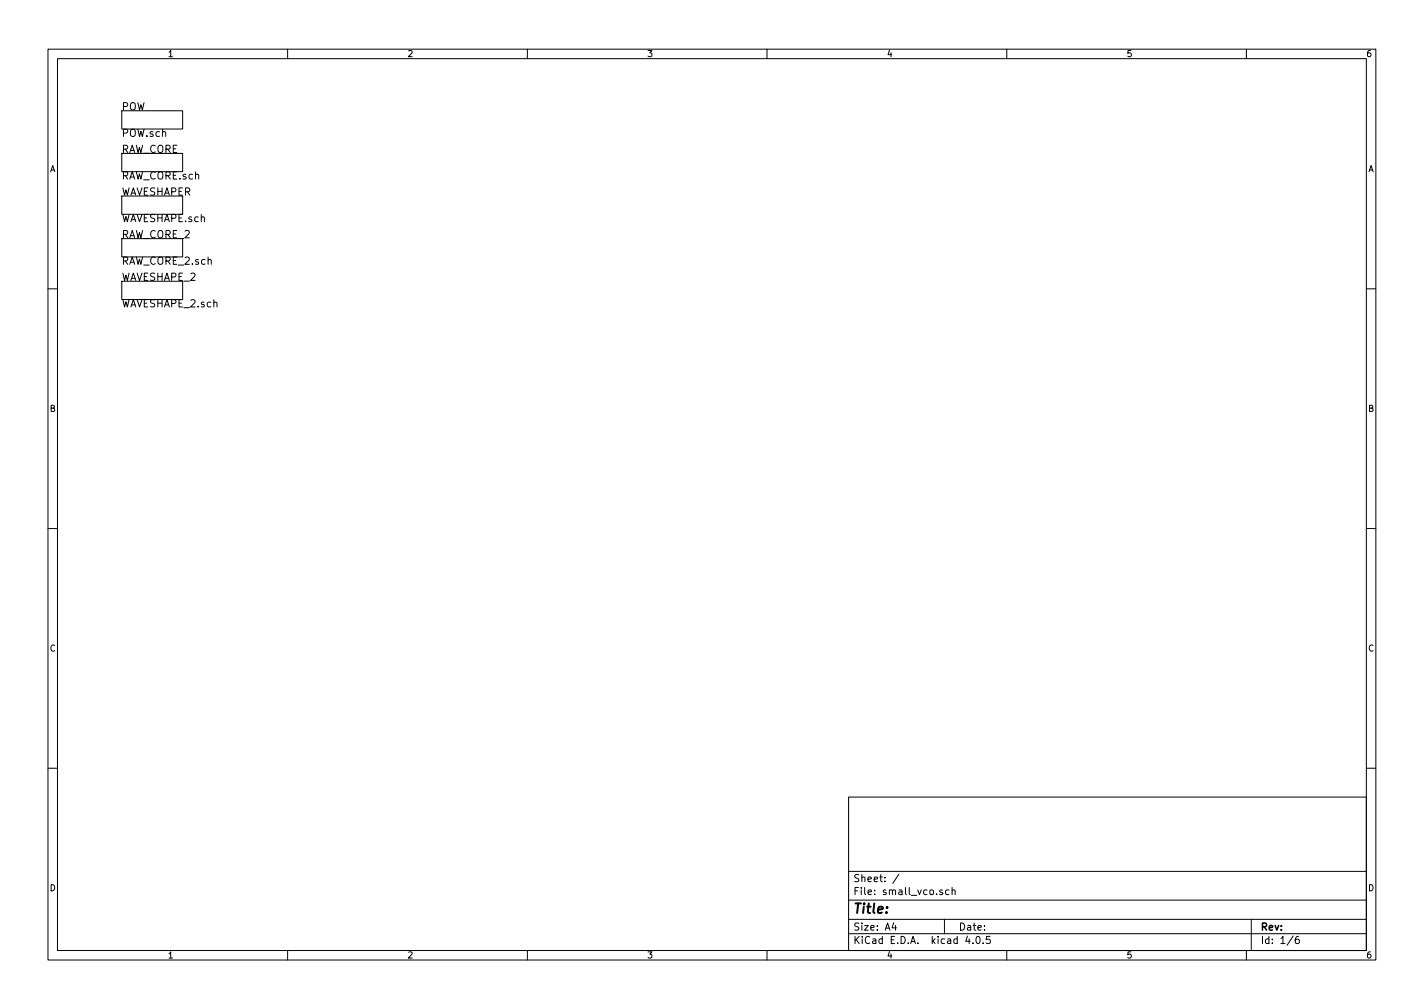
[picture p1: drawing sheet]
<svg xmlns="http://www.w3.org/2000/svg" width="297mm" height="210mm" viewBox="0 0 297 210" stroke-linecap="round" stroke-linejoin="round" font-family="sans-serif">
<g fill="none" stroke="#000" stroke-width=".21">
<path d="M10 10.3h277v189.9h-277zM12 12.2h273v186.1h-273zM60 10.3v1.9M110 10.3v1.9M160 10.3v1.9M210 10.3v1.9M260 10.3v1.9M25.4 23.1h12.7v3.8h-12.7zM25.4 32h12.7v3.8h-12.7zM25.4 40.9h12.7v3.8h-12.7zM25.4 49.8h12.7v3.8h-12.7zM25.4 58.7h12.7v3.8h-12.7z"/>
<path d="M10 60.2h2M285 60.2h2M10 110.3h2M285 110.3h2M10 160.2h2M177 166.3h108v32h-108zM285 160.2h2M60 198.3v1.9M110 198.3v1.9M160 198.3v1.9M177 194.8h108M177 191.8h108"/>
<path d="M177 187.8h108M177 181.8h108M186.4 192.5l-.3 1h.9M186.8 193v1M187.5 182.3l-1.3 2M196.6 185.7l-.4-.1-.2 .2 .1 .2 .5 .2v.3h-.6M197 191.8v3M197.9 185.7l-.4-.1-.3 .3 .1 .6 .2 .1 .4-.1M198.6 185.7l.2-.1 .4 .1v.9M198.6 185.1v1.5M201.8 195.2l-.4 1.1h1M202.9 196.7v.1"/>
<path d="M203.8 195.4l.1-.1a.8 .8 0 0 1 .6 .8 .8 .8 0 0 1-.6 .7 .97 .97 0 0 1-.1-1.4zM205.1 196.7v.1M206.5 195.3h-.7l-.1 .7h.7l.2 .2-.1 .5-.2 .1-.6-.1M210 198.3v1.9M260 198.3v1.9M261 191.8v6.5M269.7 195.2l-1.2 2M270.9 195.3l-.4 .1a1.11 1.11 0 0 0-.2 1.3l.5 .1 .2-.1v-.5l-.2-.3-.5 .1-.1 .2"/>
</g>
<text font-size="2.8" x="178" y="190.5">Title:</text>
<g font-size="2.1">
<text x="25.4" y="23">POW</text>
<text x="25.4" y="28.5">POW.sch</text>
<text x="25.4" y="31.9">RAW_CORE</text>
<text x="25.4" y="37.4">RAW_CORE.sch</text>
<text x="25.4" y="40.8">WAVESHAPER</text>
<text x="25.4" y="46.3">WAVESHAPE.sch</text>
<text x="25.4" y="49.7">RAW_CORE_2</text>
<text x="25.4" y="55.2">RAW_CORE_2.sch</text>
<text x="25.4" y="58.6">WAVESHAPE_2</text>
<text x="25.4" y="64.1">WAVESHAPE_2.sch</text>
<text x="178" y="184">Sheet: /</text>
<text x="178" y="186.7">File: small_vco.sch</text>
<text x="178" y="196.9">KiCad E.D.A. kicad 4.0.5</text>
<text x="178" y="194.1">Size: A4</text>
<text x="200" y="194.1">Date:</text>
<text x="263" y="194.1">Rev:</text>
<text x="263" y="196.9">Id: 1/6</text>
</g>
<g font-size="1.8">
<text x="35" y="11.9">1</text>
<text x="85" y="11.9">2</text>
<text x="135" y="11.9">3</text>
<text x="185" y="11.9">4</text>
<text x="235" y="11.9">5</text>
<text x="285" y="11.9">6</text>
<text x="10.4" y="35.9">A</text>
<text x="285.4" y="35.9">A</text>
<text x="10.4" y="85.9">B</text>
<text x="285.4" y="85.9">B</text>
<text x="10.4" y="135.9">C</text>
<text x="285.4" y="135.9">C</text>
<text x="10.4" y="185.9">D</text>
<text x="285.4" y="185.9">D</text>
<text x="35" y="199.9">1</text>
<text x="85" y="199.9">2</text>
<text x="135" y="199.9">3</text>
<text x="185" y="199.9">4</text>
<text x="235" y="199.9">5</text>
<text x="285" y="199.9">6</text>
</g>
</svg>
